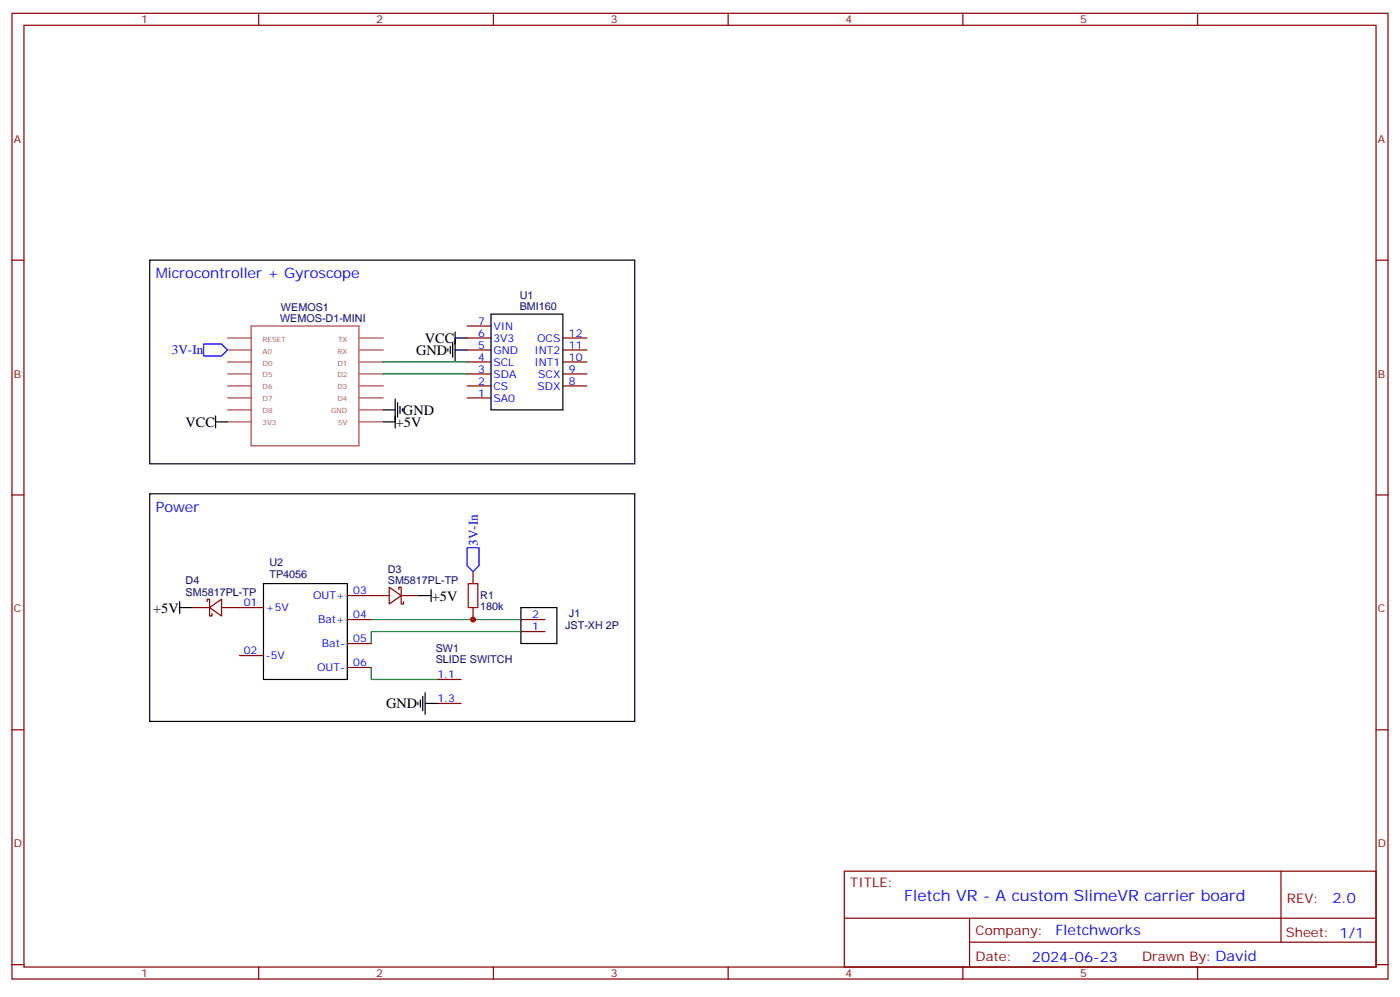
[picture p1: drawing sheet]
<svg xmlns="http://www.w3.org/2000/svg" width="412mm" height="294mm" viewBox="0 0 412 294" stroke-linecap="round" stroke-linejoin="round" font-family="sans-serif">
<g fill="none" stroke="#870000" stroke-width=".35">
<path d="M3.5 3.9h405.4v284.4h-405.4zM7.1 7.4h398.2v277.3h-398.2zM76.2 3.9v3.5M145.3 3.9v3.5M214.5 3.9v3.5M283.6 3.9v3.5M352.8 3.9v3.5M3.5 76.6h3.6M405.3 76.6h3.6M137.6 99.5h7M137.6 96h7M165.8 99.5h7.1"/>
<path d="M137.6 117.2h7M137.6 113.6h7M137.6 110.1h7M137.6 106.6h7M137.6 103h7M165.8 113.6h7.1M165.8 110.1h7.1M165.8 106.6h7.1M165.8 103h7.1M3.5 145.7h3.6M405.3 145.7h3.6M56.4 178.9h5.3"/>
<path d="M61 177.1v-.7h.7v5h.7v-.7M61.7 178.9l3.6-2.5v5zM65.3 178.9h12.3M102.3 175.4h12.4M114.7 172.9l3.5 2.5-3.5 2.4zM117.5 173.6v-.7h.7v4.9h.7v-.7M118.2 175.4h5.3M139.3 168.3v3.5M139.3 178.9v3.5M70.6 193h7M102.3 182.4h7.1M102.3 189.5h7.1"/>
<path d="M102.3 196.5h7.1M153.5 182.4h7M153.5 185.9h7M3.5 214.9h3.6M128.8 200.1h7M128.8 207.1h7M405.3 214.9h3.6M248.7 256.5h156.6v28.2h-156.6zM377.3 256.5v20.9M248.7 270.4h156.5M285.6 277.4h119.6M285.6 270.4v14.1"/>
<path d="M3.5 284h3.6M76.2 284.7v3.6M145.3 284.7v3.6M214.5 284.7v3.6M283.6 284.7v3.6M352.8 284.7v3.6M405.3 284h3.6"/>
</g>
<g fill="none" stroke="#000" stroke-width=".35">
<path d="M44.1 76.6h142.9v60h-142.9zM134.1 99.5h3.5M134.1 97.8v8.4M144.6 92.5h21.2v28.2h-21.2zM116.4 117.5v8.5M117.1 118.6v4.2M117.8 119.6v2.1M131.9 102.7v.7M132.6 102v2.1M133.3 100.9v4.3M134.1 103h3.5M63.5 124.2h3.5"/>
<path d="M63.5 122.4v3.6M112.9 120.7h3.5M112.9 124.2h3.5M118.5 120.3v.7M44.1 145.4h142.9v67h-142.9zM52.9 178.9h3.5M52.9 177.1v3.6M77.6 171.8h24.7v28.3h-24.7zM123.5 175.4h3.5M127 173.6v3.5M153.5 178.9h10.5v10.6h-10.5zM123.1 206.8v.7"/>
<path d="M123.8 206.1v2.1M124.5 205v4.2M125.2 207.1h3.6M125.2 203.9v6.4"/>
</g>
<g fill="none" stroke="#a64a4a" stroke-width=".35">
<path d="M67 99.5h7M74 96h31.7v35.3h-31.7zM105.9 99.5h7M67 103h7M67 106.6h7M67 110.1h7M67 113.6h7M67 117.2h7M105.9 103h7M105.9 106.6h7M105.9 110.1h7M105.9 113.6h7"/>
<path d="M105.9 117.2h7M67 120.7h7M67 124.2h7M105.9 120.7h7M105.9 124.2h7"/>
</g>
<path d="M137.9 171.8h2.9v7.1h-2.9z" fill="none" stroke="#a10000" stroke-width=".35"/>
<path d="M112.9 106.6h24.7M112.9 110.1h24.7M109.4 196.5v3.6h19.4M109.4 182.4h44.1M153.5 185.9h-44.1v3.6" fill="none" stroke="#008700" stroke-width=".35"/>
<path d="M60 101.3h5.3l1.7 1.7-1.7 1.8h-5.3zM137.6 161.3h3.5v5.2l-1.8 1.8-1.7-1.8z" fill="none" stroke="#00f" stroke-width=".35"/>
<circle cx="139.3" cy="182.4" r=".88" fill="#c00"/>
<text font-size="4.6" fill="#00f" x="266.3" y="265.3">Fletch VR - A custom SlimeVR carrier board</text>
<g font-size="4.2" fill="#00f">
<text x="45.9" y="81.9">Microcontroller + Gyroscope</text>
<text x="45.9" y="150.7">Power</text>
<text x="392.5" y="265.8">2.0</text>
<text x="310.9" y="275.3">Fletchworks</text>
<text x="304" y="283.1">2024-06-23</text>
</g>
<g font-size="4.2">
<text x="125.2" y="101">VCC</text>
<text x="122.6" y="104.5">GND</text>
<text x="54.6" y="125.6">VCC</text>
<text x="116.6" y="125.7">+5V</text>
<text x="118.7" y="122.1">GND</text>
<text x="127.2" y="176.8">+5V</text>
<text x="45.1" y="180.4">+5V</text>
<text x="113.8" y="208.5">GND</text>
</g>
<g font-size="3.9" fill="#00f">
<text x="50.6" y="104.2">3V-In</text>
<text x="140.7" y="160.7" transform="rotate(-90 140.7 160.7)">3V-In</text>
</g>
<g font-size="3.9" fill="#800">
<text x="250.5" y="261.1">TITLE:</text>
<text x="379.1" y="265.8">REV:</text>
<text x="287.4" y="275.3">Company:</text>
<text x="378.7" y="275.9">Sheet: 1/1</text>
<text x="287.4" y="283">Date:</text>
<text x="336.4" y="283.1">Drawn By: David</text>
</g>
<g font-size="3.2" fill="#800">
<text x="41.6" y="6.9">1</text>
<text x="110.8" y="6.9">2</text>
<text x="179.9" y="6.9">3</text>
<text x="249.1" y="6.9">4</text>
<text x="318.2" y="6.9">5</text>
<text x="4.1" y="42">A</text>
<text x="405.9" y="42">A</text>
<text x="4.1" y="111.2">B</text>
<text x="405.9" y="111.2">B</text>
<text x="4.1" y="180.3">C</text>
<text x="405.9" y="180.3">C</text>
<text x="4.1" y="249.4">D</text>
<text x="405.9" y="249.4">D</text>
<text x="41.6" y="287.7">1</text>
<text x="110.8" y="287.7">2</text>
<text x="179.9" y="287.7">3</text>
<text x="249.1" y="287.7">4</text>
<text x="318.2" y="287.7">5</text>
</g>
<g font-size="3.2" fill="#000080">
<text x="153.1" y="88">U1</text>
<text x="82.5" y="94.9">WEMOS-D1-MINI</text>
<text x="82.8" y="91.7">WEMOS1</text>
<text x="153.1" y="91.2">BMI160</text>
<text x="79.4" y="166.5">U2</text>
<text x="54.7" y="171.8">D4</text>
<text x="79.4" y="170.1">TP4056</text>
<text x="114.2" y="171.8">SM5817PL-TP</text>
<text x="114.2" y="168.8">D3</text>
<text x="54.7" y="175.4">SM5817PL-TP</text>
<text x="141.5" y="179.7">180k</text>
<text x="141.5" y="176.5">R1</text>
<text x="166.5" y="185.3">JST-XH 2P</text>
<text x="167.6" y="181.8">J1</text>
<text x="128.4" y="195.3">SLIDE SWITCH</text>
<text x="128.4" y="192.1">SW1</text>
</g>
<g font-size="3.2" fill="#00f">
<text x="140.9" y="95.6">7</text>
<text x="140.9" y="99.2">6</text>
<text x="145.3" y="100.6">3V3</text>
<text x="145.3" y="97">VIN</text>
<text x="158.2" y="100.6">OCS</text>
<text x="167.6" y="99.2">12</text>
<text x="140.9" y="106.2">4</text>
<text x="140.9" y="102.7">5</text>
<text x="145.3" y="107.6">SCL</text>
<text x="145.3" y="104.1">GND</text>
<text x="157.4" y="107.6">INT1</text>
<text x="157.4" y="104.1">INT2</text>
<text x="167.6" y="106.2">10</text>
<text x="167.6" y="102.7">11</text>
<text x="140.9" y="113.3">2</text>
<text x="140.9" y="109.7">3</text>
<text x="145.3" y="111.2">SDA</text>
<text x="158.5" y="111.2">SCX</text>
<text x="167.6" y="113.3">8</text>
<text x="167.6" y="109.7">9</text>
<text x="140.9" y="116.8">1</text>
<text x="145.3" y="118.2">SA0</text>
<text x="145.3" y="114.7">CS</text>
<text x="158.3" y="114.7">SDX</text>
<text x="71.8" y="178.5">01</text>
<text x="78.3" y="180">+5V</text>
<text x="92.2" y="176.4">OUT+</text>
<text x="104.1" y="175">03</text>
<text x="93.7" y="183.5">Bat+</text>
<text x="104.1" y="182.1">04</text>
<text x="156.7" y="185.6">1</text>
<text x="156.7" y="182.1">2</text>
<text x="94.8" y="190.5">Bat-</text>
<text x="104.1" y="189.1">05</text>
<text x="71.8" y="192.7">02</text>
<text x="78.3" y="194.1">-5V</text>
<text x="93.4" y="197.6">OUT-</text>
<text x="104.1" y="196.2">06</text>
<text x="128.9" y="199.7">1.1</text>
<text x="128.9" y="206.8">1.3</text>
</g>
<g font-size="2.1" fill="#a54b4b">
<text x="77.3" y="100.6">RESET</text>
<text x="99.6" y="100.6">TX</text>
<text x="77.3" y="104.1">A0</text>
<text x="77.3" y="107.6">D0</text>
<text x="99.4" y="107.6">D1</text>
<text x="99.4" y="104.1">RX</text>
<text x="77.3" y="111.1">D5</text>
<text x="99.4" y="111.1">D2</text>
<text x="77.3" y="114.7">D6</text>
<text x="77.3" y="118.2">D7</text>
<text x="99.4" y="118.2">D4</text>
<text x="99.4" y="114.7">D3</text>
<text x="77.3" y="121.7">D8</text>
<text x="77.3" y="125.3">3V3</text>
<text x="97.5" y="121.7">GND</text>
<text x="99.6" y="125.3">5V</text>
</g>
</svg>
